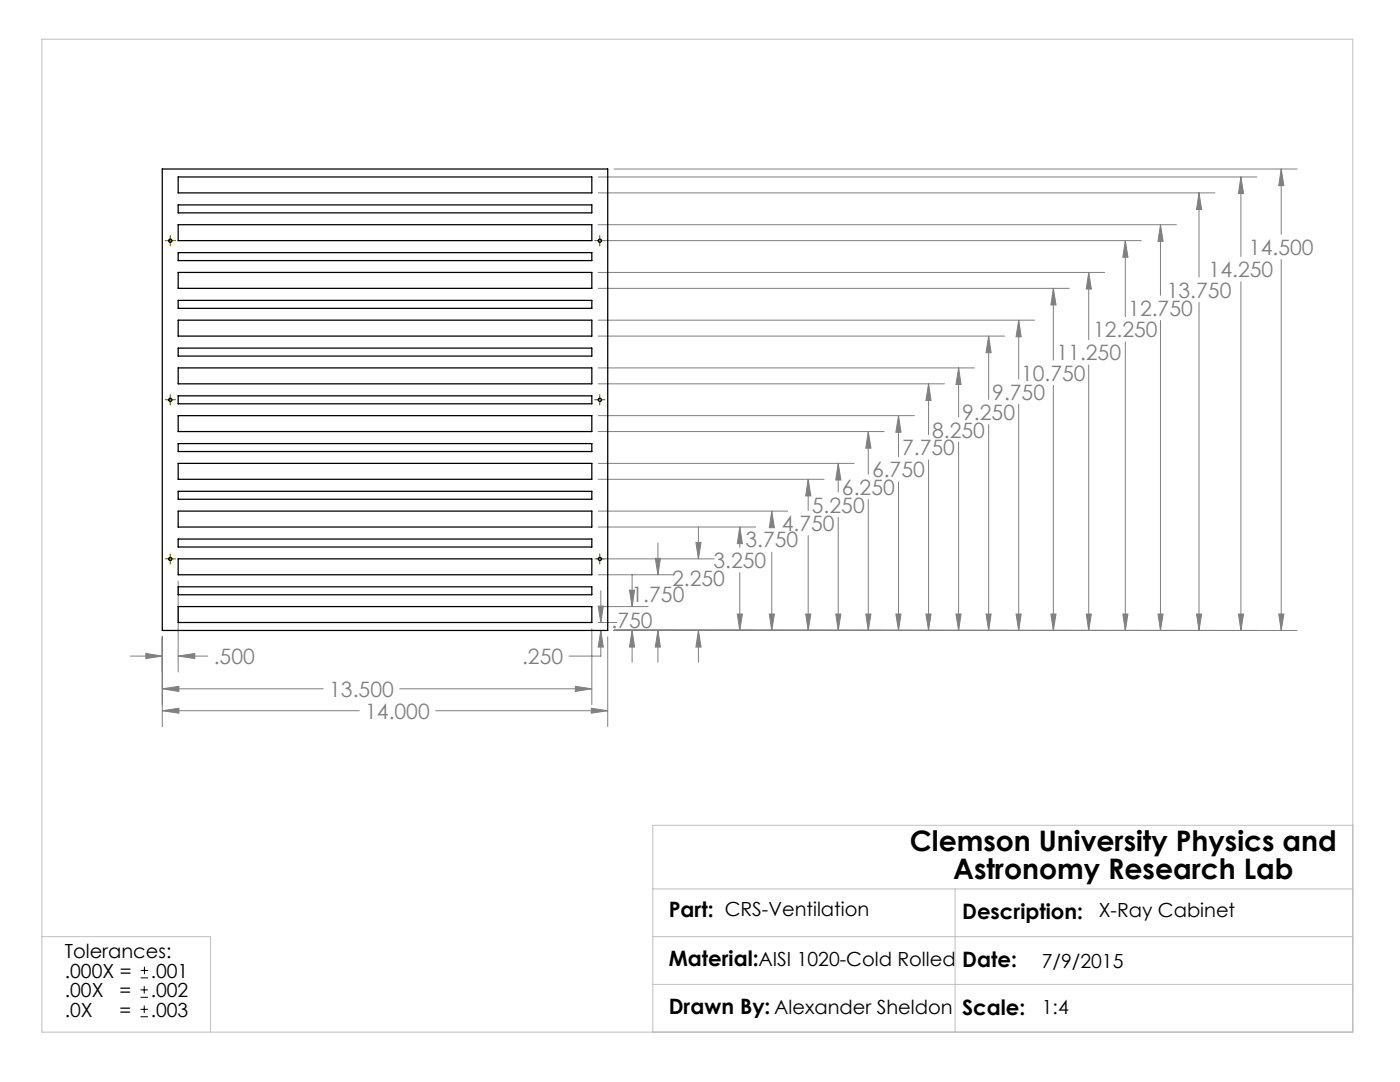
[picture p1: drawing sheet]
<svg xmlns="http://www.w3.org/2000/svg" width="279mm" height="216mm" viewBox="0 0 279 216" stroke-linecap="round" stroke-linejoin="round" font-family="sans-serif">
<path d="M28 199h1.5M28 197.5h1.5M28.1 195.1h1.5M28.1 193.6h1.5M28.8 196.8v1.5M28.8 192.9v1.5M28 202.9h1.5M28 201.4h1.5M28.8 200.7v1.4" fill="none" stroke="#000" stroke-width=".2"/>
<g fill="none" stroke="#808080" stroke-width=".2">
<path d="M119.4 38.5h123.1M119.4 35.3h131.4M122.6 33.7h136.3M239.3 38.5l.5 3.3h-1zM239.3 38.5v16.8M247.6 35.3l.6 3.3h-1zM247.6 35.3v15.9M255.7 33.7l.5 3.3h-1zM255.7 33.7v13M119.4 57.5h94M119.4 54.4h101.1M119.4 48h108.4"/>
<path d="M119.4 44.8h115.4M210.2 57.5l.5 3.4h-1zM210.2 57.5v14.4M217.3 54.4l.5 3.3h-1zM217.3 54.4v13.4M224.6 48l.5 3.3h-1zM224.6 48v15.2M231.6 44.8l.5 3.4h-1zM231.6 44.8v14.1M247.6 56.2v69.6M255.7 51.8v74M119.4 76.6h69.1"/>
<path d="M119.4 73.4h75.1M119.4 67.1h81.1M119.4 63.9h87.1M185.3 76.6l.5 3.3h-1zM185.3 76.6v10.1M191.3 73.4l.5 3.3h-1zM191.3 73.4v9.8M197.3 67.1l.5 3.3h-1zM197.3 67.1v12.6M203.3 63.9l.5 3.3h-1zM203.3 63.9v11.7M210.2 76.9v48.9"/>
<path d="M217.3 72.8v53M224.6 68.2v57.6M231.6 64v61.8M239.3 60.3v65.5M119.4 95.6h45.1M119.4 92.5h51.1M119.4 86.1h57.1M119.4 82.9h63.1M161.3 95.6l.5 3.4h-1zM161.3 95.6v6.2M167.3 92.5l.5 3.3h-1zM167.3 92.5v5.7"/>
<path d="M173.3 86.1v8.5M173.3 99.7v26.1M173.3 86.1l.5 3.3h-1zM179.3 82.9l.5 3.4h-1zM179.3 82.9v8.2M179.3 96.2v29.6M185.3 91.8v34M191.3 88.2v37.6M197.3 84.7v41.1M203.3 80.7v45.1M35.6 116v18.1M119.4 114.7h15.1"/>
<path d="M119.4 111.5h23.2M119.4 105.2h31.4M119.4 102h37.8M119.9 117.9v6.3M125.6 117.8h1l-.4 3.2zM126.2 114.7v6.3M130.8 111.4h1l-.5 3.3zM131.3 108.3v6.4M138.9 108.2h1l-.5 3.3zM139.4 105.2v6.3M147.6 105.2l.6 3.3h-1.1zM147.6 105.2v4"/>
<path d="M147.6 114.3v11.5M154 102v3.1M154 110.2v15.6M154 102l.6 3.3h-1.1zM161.3 106.9v18.9M167.3 103.2v22.6M26 130.9h6.4M29.1 130.4l3.3 .5-3.3 .5zM32.4 137.4l3.3-.5v1.1zM32.4 127.1v17.9M32.4 137.4h32.1M35.6 130.9l3.3-.5v1z"/>
<path d="M35.6 130.9h5.9M79.8 137.4h38.3M114.8 136.9l3.3 .5-3.3 .6zM118.1 125.5v15.1M119.4 120.9h1l-.5 3.3zM119.4 124.2h3.7M119.4 121h9.9M119.9 125.8l.5 3.3h-1zM119.9 125.8v5.1h-6.3M121.3 127.1v17.9M122.6 125.8h136.3M126.2 125.8l.4 3.3h-1z"/>
<path d="M126.2 125.8v6.4M131.3 125.8l.5 3.3h-1zM131.3 125.8v6.4M139.4 125.8v6.4M139.4 125.8l.5 3.3h-1zM147.1 122.5h1.1l-.6 3.3zM153.5 122.5h1.1l-.6 3.3zM160.8 122.5h1l-.5 3.3zM166.8 122.5h1l-.5 3.3zM172.8 122.5h1l-.5 3.3zM178.8 122.5h1l-.5 3.3zM184.8 122.5h1l-.5 3.3z"/>
<path d="M190.8 122.5h1l-.5 3.3zM196.8 122.5h1l-.5 3.3zM202.8 122.5h1l-.5 3.3zM209.7 122.5h1l-.5 3.3zM216.8 122.5h1l-.5 3.3zM224.1 122.5h1l-.5 3.3zM231.1 122.5h1l-.5 3.3zM238.8 122.5h1l-.5 3.3zM247.2 122.5h1l-.6 3.3zM255.2 122.5h1l-.5 3.3zM32.4 141.8l3.3-.5v1zM32.4 141.8h39.3"/>
<path d="M86.9 141.8h34.4M118 141.3l3.3 .5-3.3 .5z"/>
</g>
<path d="M32.9 48h2.1M34 47v2.1M118.7 48h2.1M119.7 47v2.1M32.9 79.8h2.1M34 78.7v2.1M118.7 79.8h2.1M119.7 78.7v2.1M32.9 111.5h2.1M34 110.5v2.1M118.7 111.5h2.1M119.7 110.5v2.1" fill="none" stroke="#808000" stroke-width=".2"/>
<path d="M8.4 7.8h261.6v198.2h-261.6zM130.3 177.4h139.7M190.6 177.4v28.6M270 164.7h-139.7v41.3M8.4 186.9h33.6v19.1M130.3 186.9h139.7M130.3 196.4h139.7" fill="none" stroke="#c0c0c0" stroke-width=".2"/>
<path d="M119.9 125.8l.5 3.3h-1zM119.4 120.9h1l-.5 3.3zM32.4 141.8l3.3-.5v1zM118 141.3l3.3 .5-3.3 .5zM126.2 125.8l.4 3.3h-1zM125.6 117.8h1l-.4 3.2zM130.8 111.4h1l-.5 3.3zM131.3 125.8l.5 3.3h-1zM139.4 125.8l.5 3.3h-1zM138.9 108.2h1l-.5 3.3zM147.1 122.5h1.1l-.6 3.3zM147.6 105.2l.6 3.3h-1.1zM153.5 122.5h1.1l-.6 3.3zM154 102l.6 3.3h-1.1zM160.8 122.5h1l-.5 3.3zM161.3 95.6l.5 3.4h-1zM166.8 122.5h1l-.5 3.3zM167.3 92.5l.5 3.3h-1zM172.8 122.5h1l-.5 3.3zM173.3 86.1l.5 3.3h-1zM178.8 122.5h1l-.5 3.3zM179.3 82.9l.5 3.4h-1zM255.2 122.5h1l-.5 3.3zM255.7 33.7l.5 3.3h-1zM185.3 76.6l.5 3.3h-1zM184.8 122.5h1l-.5 3.3zM191.3 73.4l.5 3.3h-1zM190.8 122.5h1l-.5 3.3zM197.3 67.1l.5 3.3h-1zM196.8 122.5h1l-.5 3.3zM203.3 63.9l.5 3.3h-1zM202.8 122.5h1l-.5 3.3zM210.2 57.5l.5 3.4h-1zM209.7 122.5h1l-.5 3.3zM217.3 54.4l.5 3.3h-1zM216.8 122.5h1l-.5 3.3zM224.6 48l.5 3.3h-1zM224.1 122.5h1l-.5 3.3zM231.6 44.8l.5 3.4h-1zM231.1 122.5h1l-.5 3.3zM239.3 38.5l.5 3.3h-1zM238.8 122.5h1l-.5 3.3zM247.6 35.3l.6 3.3h-1zM247.2 122.5h1l-.6 3.3zM29.1 130.4l3.3 .5-3.3 .5zM35.6 130.9l3.3-.5v1zM114.8 136.9l3.3 .5-3.3 .6zM32.4 137.4l3.3-.5v1.1z" fill="#808080"/>
<g fill="none" stroke="#000" stroke-width=".25">
<path d="M32.4 33.7h88.9v92.1h-88.9zM35.6 35.3h82.5v3.2h-82.5zM35.6 59.9h82.5v1.6h-82.5zM35.6 40.9h82.5v1.6h-82.5zM35.6 44.8h82.5v3.2h-82.5zM35.6 50.4h82.5v1.6h-82.5zM35.6 54.4h82.5v3.1h-82.5zM35.6 63.9h82.5v3.2h-82.5zM35.6 69.5h82.5v1.5h-82.5zM35.6 73.4h82.5v3.2h-82.5zM35.6 79h82.5v1.6h-82.5zM35.6 82.9h82.5v3.2h-82.5z"/>
<path d="M35.6 88.5h82.5v1.6h-82.5zM35.6 92.5h82.5v3.1h-82.5zM35.6 98h82.5v1.6h-82.5zM35.6 102h82.5v3.2h-82.5zM35.6 107.6h82.5v1.5h-82.5zM35.6 111.5h82.5v3.2h-82.5zM35.6 117.1h82.5v1.6h-82.5zM35.6 121h82.5v3.2h-82.5z"/>
<circle cx="34" cy="48" r=".33"/>
<circle cx="119.7" cy="48" r=".33"/>
<circle cx="34" cy="79.8" r=".33"/>
<circle cx="119.7" cy="79.8" r=".33"/>
<circle cx="34" cy="111.5" r=".33"/>
<circle cx="119.7" cy="111.5" r=".33"/>
</g>
<g font-size="5.6">
<text x="181.6" y="169.8">Clemson University Physics and</text>
<text x="190.2" y="175.5">Astronomy Research Lab</text>
</g>
<g font-size="4.2" fill="#808080">
<text x="249.3" y="50.9">14.500</text>
<text x="232.9" y="59.4">13.750</text>
<text x="241.2" y="55.3">14.250</text>
<text x="225.2" y="63">12.750</text>
<text x="210.8" y="71.9">11.250</text>
<text x="218.2" y="67.3">12.250</text>
<text x="203.8" y="76">10.750</text>
<text x="192" y="83.8">9.250</text>
<text x="198" y="79.8">9.750</text>
<text x="186" y="87.3">8.250</text>
<text x="174" y="95.2">6.750</text>
<text x="180" y="90.8">7.750</text>
<text x="168" y="98.7">6.250</text>
<text x="156" y="106">4.750</text>
<text x="162" y="102.3">5.250</text>
<text x="142.4" y="113.3">3.250</text>
<text x="148.8" y="109.2">3.750</text>
<text x="134.1" y="116.9">2.250</text>
<text x="122.1" y="125.2">.750</text>
<text x="126" y="120.1">1.750</text>
<text x="42.6" y="132.5">.500</text>
<text x="104.2" y="132.5">.250</text>
<text x="65.7" y="139.1">13.500</text>
<text x="72.9" y="143.4">14.000</text>
</g>
<g font-size="4.2">
<text x="133.5" y="183.1">Part: CRS-Ventilation</text>
<text x="192" y="183.3">Description:</text>
<text x="133.5" y="192.7">Material:AISI 1020-Cold Rolled</text>
<text x="192" y="192.9">Date:</text>
<text x="133.5" y="202.3">Drawn By: Alexander Sheldon</text>
<text x="192" y="202.5">Scale:</text>
</g>
<g font-size="3.9">
<text x="219.3" y="183.1">X-Ray Cabinet</text>
<text x="12.9" y="191.2">Tolerances:</text>
<text x="12.9" y="195.1">.000X =</text>
<text x="30.1" y="195.1">.001</text>
<text x="207.9" y="193.1">7/9/2015</text>
<text x="12.9" y="199">.00X</text>
<text x="12.9" y="202.8">.0X</text>
<text x="23.9" y="202.8">=</text>
<text x="23.9" y="199">=</text>
<text x="30.1" y="202.8">.003</text>
<text x="30.1" y="199">.002</text>
<text x="207.9" y="202.3">1:4</text>
</g>
</svg>
